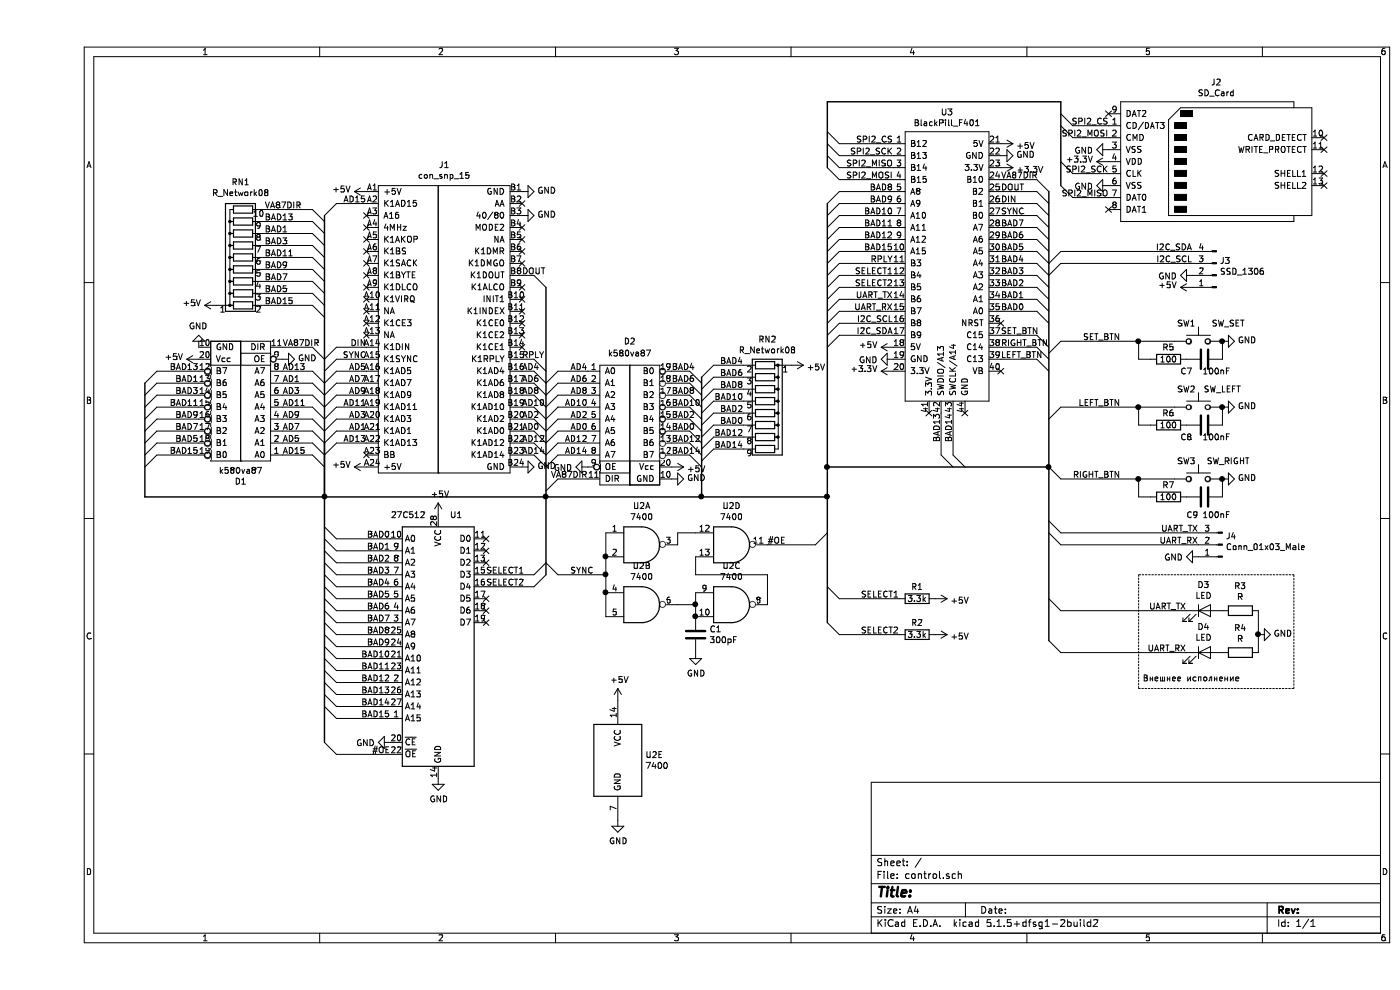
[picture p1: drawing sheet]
EESchema Schematic File Version 4
EELAYER 30 0
EELAYER END
$Descr A4 11693 8268
encoding utf-8
Sheet 1 1
Title ""
Date ""
Rev ""
Comp ""
Comment1 ""
Comment2 ""
Comment3 ""
Comment4 ""
$EndDescr
$Comp
L uknclbr:con_snp_15 J1
U 1 1
P 3350 1450
F 0 "J1" H 3400 1525 50  0000 C CNN
F 1 "con_snp_15" H 3400 1434 50  0000 C CNN
F 2 "ukncbrd:snp15" H 3350 1450 50  0001 C CNN
F 3 "" H 3350 1450 50  0001 C CNN
	1    3350 1450
	1    0    0    -1  
$EndComp
$Comp
L uknclbr:k580va87 D1
U 1 1
P 1700 3950
F 0 "D1" H 1700 4025 50  0000 C CNN
F 1 "k580va87" H 1700 3934 50  0000 C CNN
F 2 "Package_DIP:DIP-20_W7.62mm" H 1700 3950 50  0001 C CNN
F 3 "" H 1700 3950 50  0001 C CNN
	1    1700 3950
	-1   0    0    1   
$EndComp
$Comp
L uknclbr:k580va87 D2
U 1 1
P 4950 2950
F 0 "D2" H 4950 3050 50  0000 C CNN
F 1 "k580va87" H 4950 2950 50  0000 C CNN
F 2 "Package_DIP:DIP-20_W7.62mm" H 4950 2950 50  0001 C CNN
F 3 "" H 4950 2950 50  0001 C CNN
	1    4950 2950
	1    0    0    -1  
$EndComp
Text Label 2750 1700 2    50   ~ 0
AD15
Text Label 2750 3100 2    50   ~ 0
AD5
Text Label 2750 3200 2    50   ~ 0
AD7
Text Label 2750 3300 2    50   ~ 0
AD9
Text Label 2750 3400 2    50   ~ 0
AD11
Text Label 2750 3500 2    50   ~ 0
AD3
Text Label 2750 3600 2    50   ~ 0
AD1
Text Label 2750 3700 2    50   ~ 0
AD13
Text Label 4050 3100 0    50   ~ 0
AD4
Text Label 4050 3200 0    50   ~ 0
AD6
Text Label 4050 3300 0    50   ~ 0
AD8
Text Label 4050 3400 0    50   ~ 0
AD10
Text Label 4050 3500 0    50   ~ 0
AD2
Text Label 4050 3600 0    50   ~ 0
AD0
Text Label 4050 3700 0    50   ~ 0
AD12
Text Label 4050 3800 0    50   ~ 0
AD14
Text Label 5300 3800 0    50   ~ 0
BAD14
Text Label 5300 3700 0    50   ~ 0
BAD12
Text Label 5300 3600 0    50   ~ 0
BAD0
Text Label 5300 3500 0    50   ~ 0
BAD2
Text Label 5300 3400 0    50   ~ 0
BAD10
Text Label 5300 3300 0    50   ~ 0
BAD8
Text Label 5300 3200 0    50   ~ 0
BAD6
Text Label 5300 3100 0    50   ~ 0
BAD4
Text Label 4600 3800 2    50   ~ 0
AD14
Text Label 4600 3700 2    50   ~ 0
AD12
Text Label 4600 3600 2    50   ~ 0
AD0
Text Label 4600 3500 2    50   ~ 0
AD2
Text Label 4600 3400 2    50   ~ 0
AD10
Text Label 4600 3300 2    50   ~ 0
AD8
Text Label 4600 3200 2    50   ~ 0
AD6
Text Label 4600 3100 2    50   ~ 0
AD4
$Comp
L Memory_EPROM:27C512 U1
U 1 1
P 3350 5400
F 0 "U1" H 3500 6500 50  0000 C CNN
F 1 "27C512" H 3100 6500 50  0000 C CNN
F 2 "Package_DIP:DIP-28_W15.24mm" H 3350 5400 50  0001 C CNN
F 3 "http://ww1.microchip.com/downloads/en/DeviceDoc/doc0015.pdf" H 3350 5400 50  0001 C CNN
	1    3350 5400
	1    0    0    -1  
$EndComp
Text Label 2950 4500 2    50   ~ 0
BAD0
Text Label 2950 4600 2    50   ~ 0
BAD1
Text Label 2950 4700 2    50   ~ 0
BAD2
Text Label 2950 4800 2    50   ~ 0
BAD3
Text Label 2950 4900 2    50   ~ 0
BAD4
Text Label 2950 5000 2    50   ~ 0
BAD5
Text Label 2950 5100 2    50   ~ 0
BAD6
Text Label 2950 5200 2    50   ~ 0
BAD7
Text Label 2950 5300 2    50   ~ 0
BAD8
Text Label 2950 5400 2    50   ~ 0
BAD9
Text Label 2950 5500 2    50   ~ 0
BAD10
Text Label 2950 5600 2    50   ~ 0
BAD11
Text Label 2950 5700 2    50   ~ 0
BAD12
Text Label 2950 5800 2    50   ~ 0
BAD13
Text Label 2950 5900 2    50   ~ 0
BAD14
Text Label 2950 6000 2    50   ~ 0
BAD15
$Comp
L power:GND #PWR011
U 1 1
P 4050 1800
F 0 "#PWR011" H 4050 1550 50  0001 C CNN
F 1 "GND" V 4055 1672 50  0000 R CNN
F 2 "" H 4050 1800 50  0001 C CNN
F 3 "" H 4050 1800 50  0001 C CNN
	1    4050 1800
	0    -1   -1   0   
$EndComp
$Comp
L power:GND #PWR010
U 1 1
P 4050 1600
F 0 "#PWR010" H 4050 1350 50  0001 C CNN
F 1 "GND" V 4055 1472 50  0000 R CNN
F 2 "" H 4050 1600 50  0001 C CNN
F 3 "" H 4050 1600 50  0001 C CNN
	1    4050 1600
	0    -1   -1   0   
$EndComp
$Comp
L power:GND #PWR012
U 1 1
P 4050 3900
F 0 "#PWR012" H 4050 3650 50  0001 C CNN
F 1 "GND" V 4055 3772 50  0000 R CNN
F 2 "" H 4050 3900 50  0001 C CNN
F 3 "" H 4050 3900 50  0001 C CNN
	1    4050 3900
	0    -1   -1   0   
$EndComp
Text Label 4050 3000 0    50   ~ 0
RPLY
Text Label 4050 2300 0    50   ~ 0
DOUT
Text Label 2750 2900 2    50   ~ 0
DIN
Text Label 2750 3000 2    50   ~ 0
SYNC
$Comp
L Connector:SD_Card J2
U 1 1
P 9850 1350
F 0 "J2" H 9850 2015 50  0000 C CNN
F 1 "SD_Card" H 9850 1924 50  0000 C CNN
F 2 "Connector_Card:SD_TE_2041021" H 9850 1350 50  0001 C CNN
F 3 "http://portal.fciconnect.com/Comergent//fci/drawing/10067847.pdf" H 9850 1350 50  0001 C CNN
	1    9850 1350
	1    0    0    -1  
$EndComp
Text Label 8950 1650 2    50   ~ 0
SPI2_MISO
$Comp
L power:GND #PWR036
U 1 1
P 8950 1550
F 0 "#PWR036" H 8950 1300 50  0001 C CNN
F 1 "GND" V 8955 1422 50  0000 R CNN
F 2 "" H 8950 1550 50  0001 C CNN
F 3 "" H 8950 1550 50  0001 C CNN
	1    8950 1550
	0    1    1    0   
$EndComp
Text Label 8950 1450 2    50   ~ 0
SPI2_SCK
$Comp
L power:+3.3V #PWR035
U 1 1
P 8950 1350
F 0 "#PWR035" H 8950 1200 50  0001 C CNN
F 1 "+3.3V" V 8965 1478 50  0000 L CNN
F 2 "" H 8950 1350 50  0001 C CNN
F 3 "" H 8950 1350 50  0001 C CNN
	1    8950 1350
	0    -1   -1   0   
$EndComp
$Comp
L power:GND #PWR034
U 1 1
P 8950 1250
F 0 "#PWR034" H 8950 1000 50  0001 C CNN
F 1 "GND" V 8955 1122 50  0000 R CNN
F 2 "" H 8950 1250 50  0001 C CNN
F 3 "" H 8950 1250 50  0001 C CNN
	1    8950 1250
	0    1    1    0   
$EndComp
Text Label 8950 1150 2    50   ~ 0
SPI2_MOSI
Text Label 8950 1050 2    50   ~ 0
SPI2_CS
$Comp
L Connector:Conn_01x04_Male J3
U 1 1
P 9850 2300
F 0 "J3" H 9822 2182 50  0000 R CNN
F 1 "SSD_1306" H 9822 2273 50  0000 R CNN
F 2 "Connector_PinSocket_2.54mm:PinSocket_1x04_P2.54mm_Vertical" H 9850 2300 50  0001 C CNN
F 3 "~" H 9850 2300 50  0001 C CNN
	1    9850 2300
	-1   0    0    1   
$EndComp
$Comp
L power:+5V #PWR040
U 1 1
P 9650 2400
F 0 "#PWR040" H 9650 2250 50  0001 C CNN
F 1 "+5V" V 9665 2528 50  0000 L CNN
F 2 "" H 9650 2400 50  0001 C CNN
F 3 "" H 9650 2400 50  0001 C CNN
	1    9650 2400
	0    -1   -1   0   
$EndComp
$Comp
L power:GND #PWR039
U 1 1
P 9650 2300
F 0 "#PWR039" H 9650 2050 50  0001 C CNN
F 1 "GND" V 9655 2172 50  0000 R CNN
F 2 "" H 9650 2300 50  0001 C CNN
F 3 "" H 9650 2300 50  0001 C CNN
	1    9650 2300
	0    1    1    0   
$EndComp
Text Label 9650 2200 2    50   ~ 0
I2C_SCL
Text Label 9650 2100 2    50   ~ 0
I2C_SDA
$Comp
L Switch:SW_Push SW1
U 1 1
P 9700 2850
F 0 "SW1" H 9600 3000 50  0000 C CNN
F 1 "SW_SET" H 9950 3000 50  0000 C CNN
F 2 "Button_Switch_THT:SW_PUSH_6mm_H7.3mm" H 9700 3050 50  0001 C CNN
F 3 "~" H 9700 3050 50  0001 C CNN
	1    9700 2850
	1    0    0    -1  
$EndComp
$Comp
L Device:R R5
U 1 1
P 9450 3000
F 0 "R5" V 9350 3000 50  0000 C CNN
F 1 "100" V 9450 3000 50  0000 C CNN
F 2 "Resistor_SMD:R_0805_2012Metric" V 9380 3000 50  0001 C CNN
F 3 "~" H 9450 3000 50  0001 C CNN
	1    9450 3000
	0    1    1    0   
$EndComp
$Comp
L Device:C C7
U 1 1
P 9750 3000
F 0 "C7" V 9850 2850 50  0000 C CNN
F 1 "100nF" V 9850 3100 50  0000 C CNN
F 2 "Capacitor_SMD:C_0805_2012Metric" H 9788 2850 50  0001 C CNN
F 3 "~" H 9750 3000 50  0001 C CNN
	1    9750 3000
	0    1    1    0   
$EndComp
Wire Wire Line
	9200 2850 9200 3000
Wire Wire Line
	9200 3000 9300 3000
Wire Wire Line
	9900 3000 9900 2850
$Comp
L power:GND #PWR041
U 1 1
P 9900 2850
F 0 "#PWR041" H 9900 2600 50  0001 C CNN
F 1 "GND" V 9905 2722 50  0000 R CNN
F 2 "" H 9900 2850 50  0001 C CNN
F 3 "" H 9900 2850 50  0001 C CNN
	1    9900 2850
	0    -1   -1   0   
$EndComp
Connection ~ 9900 2850
$Comp
L Switch:SW_Push SW2
U 1 1
P 9700 3400
F 0 "SW2" H 9600 3550 50  0000 C CNN
F 1 "SW_LEFT" H 9900 3550 50  0000 C CNN
F 2 "Button_Switch_THT:SW_PUSH_6mm_H7.3mm" H 9700 3600 50  0001 C CNN
F 3 "~" H 9700 3600 50  0001 C CNN
	1    9700 3400
	1    0    0    -1  
$EndComp
$Comp
L Device:R R6
U 1 1
P 9450 3550
F 0 "R6" V 9350 3550 50  0000 C CNN
F 1 "100" V 9450 3550 50  0000 C CNN
F 2 "Resistor_SMD:R_0805_2012Metric" V 9380 3550 50  0001 C CNN
F 3 "~" H 9450 3550 50  0001 C CNN
	1    9450 3550
	0    1    1    0   
$EndComp
$Comp
L Device:C C8
U 1 1
P 9750 3550
F 0 "C8" V 9850 3400 50  0000 C CNN
F 1 "100nF" V 9850 3650 50  0000 C CNN
F 2 "Capacitor_SMD:C_0805_2012Metric" H 9788 3400 50  0001 C CNN
F 3 "~" H 9750 3550 50  0001 C CNN
	1    9750 3550
	0    1    1    0   
$EndComp
Wire Wire Line
	9200 3400 9200 3550
Wire Wire Line
	9200 3550 9300 3550
Wire Wire Line
	9900 3550 9900 3400
$Comp
L power:GND #PWR042
U 1 1
P 9900 3400
F 0 "#PWR042" H 9900 3150 50  0001 C CNN
F 1 "GND" V 9905 3272 50  0000 R CNN
F 2 "" H 9900 3400 50  0001 C CNN
F 3 "" H 9900 3400 50  0001 C CNN
	1    9900 3400
	0    -1   -1   0   
$EndComp
Connection ~ 9900 3400
$Comp
L Switch:SW_Push SW3
U 1 1
P 9700 4000
F 0 "SW3" H 9600 4150 50  0000 C CNN
F 1 "SW_RIGHT" H 9950 4150 50  0000 C CNN
F 2 "Button_Switch_THT:SW_PUSH_6mm_H7.3mm" H 9700 4200 50  0001 C CNN
F 3 "~" H 9700 4200 50  0001 C CNN
	1    9700 4000
	1    0    0    -1  
$EndComp
$Comp
L Device:R R7
U 1 1
P 9450 4150
F 0 "R7" V 9350 4150 50  0000 C CNN
F 1 "100" V 9450 4150 50  0000 C CNN
F 2 "Resistor_SMD:R_0805_2012Metric" V 9380 4150 50  0001 C CNN
F 3 "~" H 9450 4150 50  0001 C CNN
	1    9450 4150
	0    1    1    0   
$EndComp
$Comp
L Device:C C9
U 1 1
P 9750 4150
F 0 "C9" V 9900 4050 50  0000 C CNN
F 1 "100nF" V 9900 4250 50  0000 C CNN
F 2 "Capacitor_SMD:C_0805_2012Metric" H 9788 4000 50  0001 C CNN
F 3 "~" H 9750 4150 50  0001 C CNN
	1    9750 4150
	0    1    1    0   
$EndComp
Wire Wire Line
	9200 4000 9200 4150
Wire Wire Line
	9900 4150 9900 4000
$Comp
L power:GND #PWR043
U 1 1
P 9900 4000
F 0 "#PWR043" H 9900 3750 50  0001 C CNN
F 1 "GND" V 9905 3872 50  0000 R CNN
F 2 "" H 9900 4000 50  0001 C CNN
F 3 "" H 9900 4000 50  0001 C CNN
	1    9900 4000
	0    -1   -1   0   
$EndComp
Connection ~ 9900 4000
Text Label 9050 2850 2    50   ~ 0
SET_BTN
Text Label 9050 3400 2    50   ~ 0
LEFT_BTN
Text Label 9050 4000 2    50   ~ 0
RIGHT_BTN
Connection ~ 9200 2850
Connection ~ 9200 3400
$Comp
L 74xx:7400 U2
U 1 1
P 5050 4550
F 0 "U2" H 5050 4875 50  0000 C CNN
F 1 "7400" H 5050 4784 50  0000 C CNN
F 2 "" H 5050 4550 50  0001 C CNN
F 3 "http://www.ti.com/lit/gpn/sn7400" H 5050 4550 50  0001 C CNN
	1    5050 4550
	1    0    0    -1  
$EndComp
$Comp
L 74xx:7400 U2
U 2 1
P 5050 5050
F 0 "U2" H 5050 5375 50  0000 C CNN
F 1 "7400" H 5050 5284 50  0000 C CNN
F 2 "Package_DIP:DIP-14_W7.62mm" H 5050 5050 50  0001 C CNN
F 3 "http://www.ti.com/lit/gpn/sn7400" H 5050 5050 50  0001 C CNN
	2    5050 5050
	1    0    0    -1  
$EndComp
$Comp
L 74xx:7400 U2
U 3 1
P 5800 5050
F 0 "U2" H 5800 5375 50  0000 C CNN
F 1 "7400" H 5800 5284 50  0000 C CNN
F 2 "" H 5800 5050 50  0001 C CNN
F 3 "http://www.ti.com/lit/gpn/sn7400" H 5800 5050 50  0001 C CNN
	3    5800 5050
	1    0    0    -1  
$EndComp
$Comp
L 74xx:7400 U2
U 4 1
P 5800 4550
F 0 "U2" H 5800 4875 50  0000 C CNN
F 1 "7400" H 5800 4784 50  0000 C CNN
F 2 "" H 5800 4550 50  0001 C CNN
F 3 "http://www.ti.com/lit/gpn/sn7400" H 5800 4550 50  0001 C CNN
	4    5800 4550
	1    0    0    -1  
$EndComp
Wire Wire Line
	4750 4450 4750 4650
Wire Wire Line
	4750 4950 4750 5150
Wire Wire Line
	5500 4950 5500 5050
Wire Wire Line
	5350 5050 5500 5050
Connection ~ 5500 5050
Wire Wire Line
	5500 5050 5500 5150
Wire Wire Line
	5350 4550 5350 4450
Wire Wire Line
	5350 4450 5500 4450
Wire Wire Line
	6100 5050 6100 4800
Wire Wire Line
	6100 4800 5500 4800
Wire Wire Line
	5500 4800 5500 4650
$Comp
L Device:C C1
U 1 1
P 5500 5300
F 0 "C1" H 5615 5346 50  0000 L CNN
F 1 "300pF" H 5615 5255 50  0000 L CNN
F 2 "Capacitor_THT:C_Disc_D7.5mm_W2.5mm_P5.00mm" H 5538 5150 50  0001 C CNN
F 3 "~" H 5500 5300 50  0001 C CNN
	1    5500 5300
	1    0    0    -1  
$EndComp
Connection ~ 5500 5150
$Comp
L power:GND #PWR018
U 1 1
P 5500 5450
F 0 "#PWR018" H 5500 5200 50  0001 C CNN
F 1 "GND" H 5505 5277 50  0000 C CNN
F 2 "" H 5500 5450 50  0001 C CNN
F 3 "" H 5500 5450 50  0001 C CNN
	1    5500 5450
	1    0    0    -1  
$EndComp
$Comp
L 74xx:7400 U2
U 5 1
P 4850 6350
F 0 "U2" H 5080 6396 50  0000 L CNN
F 1 "7400" H 5080 6305 50  0000 L CNN
F 2 "" H 4850 6350 50  0001 C CNN
F 3 "http://www.ti.com/lit/gpn/sn7400" H 4850 6350 50  0001 C CNN
	5    4850 6350
	1    0    0    -1  
$EndComp
Wire Wire Line
	4750 4650 4750 4800
Connection ~ 4750 4650
Connection ~ 4750 4950
Text Label 4650 4800 2    50   ~ 0
SYNC
Connection ~ 4750 4800
Wire Wire Line
	4750 4800 4750 4950
Text Label 6100 4550 0    50   ~ 0
#OE
Text Label 2950 6300 2    50   ~ 0
#OE
$Comp
L power:GND #PWR07
U 1 1
P 2950 6200
F 0 "#PWR07" H 2950 5950 50  0001 C CNN
F 1 "GND" V 2955 6072 50  0000 R CNN
F 2 "" H 2950 6200 50  0001 C CNN
F 3 "" H 2950 6200 50  0001 C CNN
	1    2950 6200
	0    1    1    0   
$EndComp
$Comp
L power:GND #PWR09
U 1 1
P 3350 6500
F 0 "#PWR09" H 3350 6250 50  0001 C CNN
F 1 "GND" H 3355 6327 50  0000 C CNN
F 2 "" H 3350 6500 50  0001 C CNN
F 3 "" H 3350 6500 50  0001 C CNN
	1    3350 6500
	1    0    0    -1  
$EndComp
$Comp
L power:+5V #PWR08
U 1 1
P 3350 4300
F 0 "#PWR08" H 3350 4150 50  0001 C CNN
F 1 "+5V" H 3365 4473 50  0000 C CNN
F 2 "" H 3350 4300 50  0001 C CNN
F 3 "" H 3350 4300 50  0001 C CNN
	1    3350 4300
	1    0    0    -1  
$EndComp
$Comp
L power:+5V #PWR015
U 1 1
P 4850 5850
F 0 "#PWR015" H 4850 5700 50  0001 C CNN
F 1 "+5V" H 4865 6023 50  0000 C CNN
F 2 "" H 4850 5850 50  0001 C CNN
F 3 "" H 4850 5850 50  0001 C CNN
	1    4850 5850
	1    0    0    -1  
$EndComp
$Comp
L power:GND #PWR016
U 1 1
P 4850 6850
F 0 "#PWR016" H 4850 6600 50  0001 C CNN
F 1 "GND" H 4855 6677 50  0000 C CNN
F 2 "" H 4850 6850 50  0001 C CNN
F 3 "" H 4850 6850 50  0001 C CNN
	1    4850 6850
	1    0    0    -1  
$EndComp
$Comp
L power:GND #PWR04
U 1 1
P 1350 2900
F 0 "#PWR04" H 1350 2650 50  0001 C CNN
F 1 "GND" H 1355 2727 50  0000 C CNN
F 2 "" H 1350 2900 50  0001 C CNN
F 3 "" H 1350 2900 50  0001 C CNN
	1    1350 2900
	-1   0    0    1   
$EndComp
$Comp
L power:+5V #PWR03
U 1 1
P 1350 3000
F 0 "#PWR03" H 1350 2850 50  0001 C CNN
F 1 "+5V" V 1365 3128 50  0000 L CNN
F 2 "" H 1350 3000 50  0001 C CNN
F 3 "" H 1350 3000 50  0001 C CNN
	1    1350 3000
	0    -1   -1   0   
$EndComp
$Comp
L power:GND #PWR01
U 1 1
P 2050 3000
F 0 "#PWR01" H 2050 2750 50  0001 C CNN
F 1 "GND" V 2055 2872 50  0000 R CNN
F 2 "" H 2050 3000 50  0001 C CNN
F 3 "" H 2050 3000 50  0001 C CNN
	1    2050 3000
	0    -1   -1   0   
$EndComp
$Comp
L power:GND #PWR017
U 1 1
P 4600 3900
F 0 "#PWR017" H 4600 3650 50  0001 C CNN
F 1 "GND" V 4605 3772 50  0000 R CNN
F 2 "" H 4600 3900 50  0001 C CNN
F 3 "" H 4600 3900 50  0001 C CNN
	1    4600 3900
	0    1    1    0   
$EndComp
$Comp
L power:GND #PWR013
U 1 1
P 5300 4000
F 0 "#PWR013" H 5300 3750 50  0001 C CNN
F 1 "GND" V 5305 3872 50  0000 R CNN
F 2 "" H 5300 4000 50  0001 C CNN
F 3 "" H 5300 4000 50  0001 C CNN
	1    5300 4000
	0    -1   -1   0   
$EndComp
$Comp
L power:+5V #PWR014
U 1 1
P 5300 3900
F 0 "#PWR014" H 5300 3750 50  0001 C CNN
F 1 "+5V" V 5315 4028 50  0000 L CNN
F 2 "" H 5300 3900 50  0001 C CNN
F 3 "" H 5300 3900 50  0001 C CNN
	1    5300 3900
	0    1    1    0   
$EndComp
NoConn ~ 10750 1550
NoConn ~ 10750 1450
NoConn ~ 10750 1250
NoConn ~ 10750 1150
Text Label 2050 2900 0    50   ~ 0
VA87DIR
Text Label 4600 4000 2    50   ~ 0
VA87DIR
$Comp
L Device:R_Network08 RN2
U 1 1
P 6100 3450
F 0 "RN2" V 5483 3450 50  0000 C CNN
F 1 "R_Network08" V 5574 3450 50  0000 C CNN
F 2 "Resistor_THT:R_Array_SIP9" V 6575 3450 50  0001 C CNN
F 3 "http://www.vishay.com/docs/31509/csc.pdf" H 6100 3450 50  0001 C CNN
	1    6100 3450
	0    1    1    0   
$EndComp
$Comp
L Device:R_Network09 RN1
U 1 1
P 1700 2150
F 0 "RN1" V 2325 2150 50  0000 C CNN
F 1 "R_Network08" V 2234 2150 50  0000 C CNN
F 2 "Resistor_THT:R_Array_SIP10" V 2175 2150 50  0001 C CNN
F 3 "http://www.vishay.com/docs/31509/csc.pdf" H 1700 2150 50  0001 C CNN
	1    1700 2150
	0    -1   -1   0   
$EndComp
Text Label 1900 1850 0    50   ~ 0
BAD13
Text Label 1900 1950 0    50   ~ 0
BAD1
Text Label 1900 2050 0    50   ~ 0
BAD3
Text Label 1900 2150 0    50   ~ 0
BAD11
Text Label 1900 2250 0    50   ~ 0
BAD9
Text Label 1900 2350 0    50   ~ 0
BAD7
Text Label 1900 2450 0    50   ~ 0
BAD5
Text Label 1900 2550 0    50   ~ 0
BAD15
Text Label 5900 3050 2    50   ~ 0
BAD4
Text Label 5900 3150 2    50   ~ 0
BAD6
Text Label 5900 3250 2    50   ~ 0
BAD8
Text Label 5900 3350 2    50   ~ 0
BAD10
Text Label 5900 3450 2    50   ~ 0
BAD2
Text Label 5900 3550 2    50   ~ 0
BAD0
Text Label 5900 3650 2    50   ~ 0
BAD12
Text Label 5900 3750 2    50   ~ 0
BAD14
$Comp
L power:+5V #PWR020
U 1 1
P 6300 3050
F 0 "#PWR020" H 6300 2900 50  0001 C CNN
F 1 "+5V" V 6315 3178 50  0000 L CNN
F 2 "" H 6300 3050 50  0001 C CNN
F 3 "" H 6300 3050 50  0001 C CNN
	1    6300 3050
	0    1    1    0   
$EndComp
$Comp
L power:+5V #PWR02
U 1 1
P 1500 2550
F 0 "#PWR02" H 1500 2400 50  0001 C CNN
F 1 "+5V" V 1515 2678 50  0000 L CNN
F 2 "" H 1500 2550 50  0001 C CNN
F 3 "" H 1500 2550 50  0001 C CNN
	1    1500 2550
	0    -1   -1   0   
$EndComp
$Comp
L Device:R R1
U 1 1
P 7350 5000
F 0 "R1" V 7250 5000 50  0000 C CNN
F 1 "3.3k" V 7350 5000 50  0000 C CNN
F 2 "Resistor_SMD:R_0805_2012Metric" V 7280 5000 50  0001 C CNN
F 3 "~" H 7350 5000 50  0001 C CNN
	1    7350 5000
	0    1    1    0   
$EndComp
$Comp
L Device:R R2
U 1 1
P 7350 5300
F 0 "R2" V 7250 5300 50  0000 C CNN
F 1 "3.3k" V 7350 5300 50  0000 C CNN
F 2 "Resistor_SMD:R_0805_2012Metric" V 7280 5300 50  0001 C CNN
F 3 "~" H 7350 5300 50  0001 C CNN
	1    7350 5300
	0    1    1    0   
$EndComp
$Comp
L power:+5V #PWR025
U 1 1
P 7500 5000
F 0 "#PWR025" H 7500 4850 50  0001 C CNN
F 1 "+5V" V 7515 5128 50  0000 L CNN
F 2 "" H 7500 5000 50  0001 C CNN
F 3 "" H 7500 5000 50  0001 C CNN
	1    7500 5000
	0    1    1    0   
$EndComp
$Comp
L power:+5V #PWR026
U 1 1
P 7500 5300
F 0 "#PWR026" H 7500 5150 50  0001 C CNN
F 1 "+5V" V 7515 5428 50  0000 L CNN
F 2 "" H 7500 5300 50  0001 C CNN
F 3 "" H 7500 5300 50  0001 C CNN
	1    7500 5300
	0    1    1    0   
$EndComp
Text Label 3750 4800 0    50   ~ 0
SELECT1
Text Label 3750 4900 0    50   ~ 0
SELECT2
Text Label 7200 5000 2    50   ~ 0
SELECT1
Text Label 7200 5300 2    50   ~ 0
SELECT2
$Comp
L power:+5V #PWR05
U 1 1
P 2750 1600
F 0 "#PWR05" H 2750 1450 50  0001 C CNN
F 1 "+5V" V 2765 1728 50  0000 L CNN
F 2 "" H 2750 1600 50  0001 C CNN
F 3 "" H 2750 1600 50  0001 C CNN
	1    2750 1600
	0    -1   -1   0   
$EndComp
$Comp
L power:+5V #PWR06
U 1 1
P 2750 3900
F 0 "#PWR06" H 2750 3750 50  0001 C CNN
F 1 "+5V" V 2765 4028 50  0000 L CNN
F 2 "" H 2750 3900 50  0001 C CNN
F 3 "" H 2750 3900 50  0001 C CNN
	1    2750 3900
	0    -1   -1   0   
$EndComp
NoConn ~ 2750 1800
NoConn ~ 2750 1900
NoConn ~ 2750 2000
NoConn ~ 2750 2100
NoConn ~ 2750 2200
NoConn ~ 2750 2300
NoConn ~ 2750 2400
NoConn ~ 2750 2500
NoConn ~ 2750 2600
NoConn ~ 2750 2700
NoConn ~ 2750 2800
NoConn ~ 4050 1700
NoConn ~ 4050 1900
NoConn ~ 4050 2000
NoConn ~ 4050 2100
NoConn ~ 4050 2200
NoConn ~ 4050 2400
NoConn ~ 4050 2500
NoConn ~ 4050 2600
NoConn ~ 4050 2700
NoConn ~ 4050 2800
NoConn ~ 4050 2900
NoConn ~ 3750 4500
NoConn ~ 3750 4600
NoConn ~ 3750 4700
NoConn ~ 3750 5000
NoConn ~ 3750 5100
NoConn ~ 3750 5200
NoConn ~ 8950 1750
NoConn ~ 8950 950 
$Comp
L Connector:Conn_01x03_Male J4
U 1 1
P 9900 4550
F 0 "J4" H 9872 4482 50  0000 R CNN
F 1 "Conn_01x03_Male" H 9872 4573 50  0000 R CNN
F 2 "Connector_PinHeader_2.54mm:PinHeader_1x03_P2.54mm_Vertical" H 9900 4550 50  0001 C CNN
F 3 "~" H 9900 4550 50  0001 C CNN
	1    9900 4550
	-1   0    0    1   
$EndComp
Text Label 9700 4450 2    50   ~ 0
UART_TX
Text Label 9700 4550 2    50   ~ 0
UART_RX
$Comp
L power:GND #PWR046
U 1 1
P 9700 4650
F 0 "#PWR046" H 9700 4400 50  0001 C CNN
F 1 "GND" V 9705 4522 50  0000 R CNN
F 2 "" H 9700 4650 50  0001 C CNN
F 3 "" H 9700 4650 50  0001 C CNN
	1    9700 4650
	0    1    1    0   
$EndComp
NoConn ~ 2750 3800
Text Label 2050 3100 0    50   ~ 0
AD13
Text Label 2050 3200 0    50   ~ 0
AD1
Text Label 2050 3300 0    50   ~ 0
AD3
Text Label 2050 3400 0    50   ~ 0
AD11
Text Label 2050 3500 0    50   ~ 0
AD9
Text Label 2050 3600 0    50   ~ 0
AD7
Text Label 2050 3700 0    50   ~ 0
AD5
Text Label 2050 3800 0    50   ~ 0
AD15
Text Label 1350 3100 2    50   ~ 0
BAD13
Text Label 1350 3200 2    50   ~ 0
BAD1
Text Label 1350 3300 2    50   ~ 0
BAD3
Text Label 1350 3400 2    50   ~ 0
BAD11
Text Label 1350 3500 2    50   ~ 0
BAD9
Text Label 1350 3600 2    50   ~ 0
BAD7
Text Label 1350 3700 2    50   ~ 0
BAD5
Text Label 1350 3800 2    50   ~ 0
BAD15
Text Label 1900 1750 0    50   ~ 0
VA87DIR
Wire Wire Line
	9200 4150 9300 4150
Wire Wire Line
	9500 4000 9200 4000
Connection ~ 9200 4000
Wire Wire Line
	9200 3400 9500 3400
Wire Wire Line
	9200 2850 9500 2850
$Comp
L uknclbr:BlackPill_F401 U3
U 1 1
P 7600 1050
F 0 "U3" H 7600 1165 50  0000 C CNN
F 1 "BlackPill_F401" H 7600 1074 50  0000 C CNN
F 2 "ukncbrd:BlackPill_F401" H 7600 1050 50  0001 C CNN
F 3 "" H 7600 1050 50  0001 C CNN
	1    7600 1050
	1    0    0    -1  
$EndComp
Text Label 7150 2100 2    50   ~ 0
BAD15
Text Label 7150 2000 2    50   ~ 0
BAD12
Text Label 7150 1900 2    50   ~ 0
BAD11
Text Label 7150 1800 2    50   ~ 0
BAD10
Text Label 7150 1700 2    50   ~ 0
BAD9
Text Label 7150 1600 2    50   ~ 0
BAD8
Text Label 7550 3450 3    50   ~ 0
BAD13
Text Label 7650 3450 3    50   ~ 0
BAD14
Text Label 8050 2600 0    50   ~ 0
BAD0
Text Label 8050 2500 0    50   ~ 0
BAD1
Text Label 8050 2400 0    50   ~ 0
BAD2
Text Label 8050 2300 0    50   ~ 0
BAD3
Text Label 8050 2200 0    50   ~ 0
BAD4
Text Label 8050 2100 0    50   ~ 0
BAD5
Text Label 8050 2000 0    50   ~ 0
BAD6
Text Label 8050 1900 0    50   ~ 0
BAD7
Text Label 8050 1800 0    50   ~ 0
SYNC
Text Label 8050 1700 0    50   ~ 0
DIN
Text Label 8050 1600 0    50   ~ 0
DOUT
Text Label 7150 2200 2    50   ~ 0
RPLY
Text Label 7150 2300 2    50   ~ 0
SELECT1
Text Label 7150 2400 2    50   ~ 0
SELECT2
Text Label 7150 2500 2    50   ~ 0
UART_TX
Text Label 7150 2600 2    50   ~ 0
UART_RX
Text Label 7150 2700 2    50   ~ 0
I2C_SCL
Text Label 7150 2800 2    50   ~ 0
I2C_SDA
Text Label 8050 1500 0    50   ~ 0
VA87DIR
Text Label 7150 1200 2    50   ~ 0
SPI2_CS
Text Label 7150 1300 2    50   ~ 0
SPI2_SCK
Text Label 7150 1400 2    50   ~ 0
SPI2_MISO
Text Label 7150 1500 2    50   ~ 0
SPI2_MOSI
Text Label 8050 2800 0    50   ~ 0
SET_BTN
Text Label 8050 2900 0    50   ~ 0
RIGHT_BTN
Text Label 8050 3000 0    50   ~ 0
LEFT_BTN
$Comp
L power:+5V #PWR023
U 1 1
P 8050 1200
F 0 "#PWR023" H 8050 1050 50  0001 C CNN
F 1 "+5V" V 8065 1328 50  0000 L CNN
F 2 "" H 8050 1200 50  0001 C CNN
F 3 "" H 8050 1200 50  0001 C CNN
	1    8050 1200
	0    1    1    0   
$EndComp
$Comp
L power:GND #PWR024
U 1 1
P 8050 1300
F 0 "#PWR024" H 8050 1050 50  0001 C CNN
F 1 "GND" V 8055 1172 50  0000 R CNN
F 2 "" H 8050 1300 50  0001 C CNN
F 3 "" H 8050 1300 50  0001 C CNN
	1    8050 1300
	0    -1   -1   0   
$EndComp
$Comp
L power:+5V #PWR019
U 1 1
P 7150 2900
F 0 "#PWR019" H 7150 2750 50  0001 C CNN
F 1 "+5V" V 7165 3028 50  0000 L CNN
F 2 "" H 7150 2900 50  0001 C CNN
F 3 "" H 7150 2900 50  0001 C CNN
	1    7150 2900
	0    -1   -1   0   
$EndComp
$Comp
L power:GND #PWR021
U 1 1
P 7150 3000
F 0 "#PWR021" H 7150 2750 50  0001 C CNN
F 1 "GND" V 7155 2872 50  0000 R CNN
F 2 "" H 7150 3000 50  0001 C CNN
F 3 "" H 7150 3000 50  0001 C CNN
	1    7150 3000
	0    1    1    0   
$EndComp
$Comp
L power:+3.3V #PWR027
U 1 1
P 8050 1400
F 0 "#PWR027" H 8050 1250 50  0001 C CNN
F 1 "+3.3V" V 8065 1528 50  0000 L CNN
F 2 "" H 8050 1400 50  0001 C CNN
F 3 "" H 8050 1400 50  0001 C CNN
	1    8050 1400
	0    1    1    0   
$EndComp
$Comp
L power:+3.3V #PWR022
U 1 1
P 7150 3100
F 0 "#PWR022" H 7150 2950 50  0001 C CNN
F 1 "+3.3V" V 7165 3228 50  0000 L CNN
F 2 "" H 7150 3100 50  0001 C CNN
F 3 "" H 7150 3100 50  0001 C CNN
	1    7150 3100
	0    -1   -1   0   
$EndComp
NoConn ~ 8050 3100
NoConn ~ 7450 3450
NoConn ~ 7750 3450
NoConn ~ 8050 2700
$Comp
L Device:LED D3
U 1 1
P 9750 5100
F 0 "D3" H 9743 5316 50  0000 C CNN
F 1 "LED" H 9743 5225 50  0000 C CNN
F 2 "" H 9750 5100 50  0001 C CNN
F 3 "~" H 9750 5100 50  0001 C CNN
	1    9750 5100
	1    0    0    -1  
$EndComp
$Comp
L Device:LED D4
U 1 1
P 9750 5450
F 0 "D4" H 9743 5666 50  0000 C CNN
F 1 "LED" H 9743 5575 50  0000 C CNN
F 2 "" H 9750 5450 50  0001 C CNN
F 3 "~" H 9750 5450 50  0001 C CNN
	1    9750 5450
	1    0    0    -1  
$EndComp
$Comp
L power:GND #PWR0101
U 1 1
P 10200 5300
F 0 "#PWR0101" H 10200 5050 50  0001 C CNN
F 1 "GND" V 10205 5172 50  0000 R CNN
F 2 "" H 10200 5300 50  0001 C CNN
F 3 "" H 10200 5300 50  0001 C CNN
	1    10200 5300
	0    -1   -1   0   
$EndComp
Text Label 9600 5100 2    50   ~ 0
UART_TX
Text Label 9600 5450 2    50   ~ 0
UART_RX
$Comp
L Device:R R3
U 1 1
P 10050 5100
F 0 "R3" V 9843 5100 50  0000 C CNN
F 1 "R" V 9934 5100 50  0000 C CNN
F 2 "" V 9980 5100 50  0001 C CNN
F 3 "~" H 10050 5100 50  0001 C CNN
	1    10050 5100
	0    1    1    0   
$EndComp
$Comp
L Device:R R4
U 1 1
P 10050 5450
F 0 "R4" V 9843 5450 50  0000 C CNN
F 1 "R" V 9934 5450 50  0000 C CNN
F 2 "" V 9980 5450 50  0001 C CNN
F 3 "~" H 10050 5450 50  0001 C CNN
	1    10050 5450
	0    1    1    0   
$EndComp
Wire Wire Line
	10200 5100 10200 5300
Connection ~ 10200 5300
Wire Wire Line
	10200 5300 10200 5450
Entry Wire Line
	2300 1750 2400 1850
Entry Wire Line
	2300 1850 2400 1950
Entry Wire Line
	2300 1950 2400 2050
Entry Wire Line
	2300 2050 2400 2150
Entry Wire Line
	2300 2150 2400 2250
Entry Wire Line
	2300 2250 2400 2350
Entry Wire Line
	2300 2350 2400 2450
Entry Wire Line
	2300 2450 2400 2550
Entry Wire Line
	2300 2550 2400 2650
Wire Wire Line
	1900 1750 2300 1750
Wire Wire Line
	1900 1850 2300 1850
Wire Wire Line
	1900 1950 2300 1950
Wire Wire Line
	1900 2050 2300 2050
Wire Wire Line
	1900 2150 2300 2150
Wire Wire Line
	1900 2250 2300 2250
Wire Wire Line
	1900 2350 2300 2350
Wire Wire Line
	1900 2450 2300 2450
Wire Wire Line
	1900 2550 2300 2550
Entry Wire Line
	2300 2900 2400 3000
Entry Wire Line
	2300 3100 2400 3200
Entry Wire Line
	2300 3200 2400 3300
Entry Wire Line
	2300 3300 2400 3400
Entry Wire Line
	2300 3400 2400 3500
Entry Wire Line
	2300 3500 2400 3600
Entry Wire Line
	2300 3600 2400 3700
Entry Wire Line
	2300 3700 2400 3800
Entry Wire Line
	2300 3800 2400 3900
Wire Wire Line
	2050 3800 2300 3800
Wire Wire Line
	2050 3700 2300 3700
Wire Wire Line
	2050 3600 2300 3600
Wire Wire Line
	2050 3500 2300 3500
Wire Wire Line
	2050 3400 2300 3400
Wire Wire Line
	2050 3300 2300 3300
Wire Wire Line
	2050 3200 2300 3200
Wire Wire Line
	2050 3100 2300 3100
Wire Wire Line
	2050 2900 2300 2900
Entry Wire Line
	2400 1800 2500 1700
Wire Wire Line
	2500 1700 2750 1700
Entry Wire Line
	2400 3000 2500 2900
Entry Wire Line
	2400 3100 2500 3000
Entry Wire Line
	2400 3200 2500 3100
Entry Wire Line
	2400 3300 2500 3200
Entry Wire Line
	2400 3400 2500 3300
Entry Wire Line
	2400 3500 2500 3400
Entry Wire Line
	2400 3600 2500 3500
Entry Wire Line
	2400 3700 2500 3600
Entry Wire Line
	2400 3800 2500 3700
Wire Wire Line
	2500 2900 2750 2900
Wire Wire Line
	2750 3000 2500 3000
Wire Wire Line
	2750 3100 2500 3100
Wire Wire Line
	2750 3200 2500 3200
Wire Wire Line
	2750 3300 2500 3300
Wire Wire Line
	2750 3400 2500 3400
Wire Wire Line
	2750 3500 2500 3500
Wire Wire Line
	2750 3600 2500 3600
Wire Wire Line
	2750 3700 2500 3700
Entry Wire Line
	4150 3800 4250 3900
Entry Wire Line
	4150 3700 4250 3800
Entry Wire Line
	4150 3500 4250 3600
Entry Wire Line
	4150 3400 4250 3500
Entry Wire Line
	4150 3300 4250 3400
Entry Wire Line
	4150 3200 4250 3300
Entry Wire Line
	4150 3100 4250 3200
Entry Wire Line
	4150 3000 4250 3100
Entry Wire Line
	4150 2300 4250 2400
Entry Wire Line
	4250 4100 4350 4000
Entry Wire Line
	4250 3900 4350 3800
Entry Wire Line
	4250 3200 4350 3100
Entry Wire Line
	4250 3300 4350 3200
Entry Wire Line
	4250 3400 4350 3300
Entry Wire Line
	4250 3600 4350 3500
Entry Wire Line
	4250 3500 4350 3400
Entry Wire Line
	4250 3800 4350 3700
Entry Wire Line
	4150 3600 4250 3700
Entry Wire Line
	4250 3700 4350 3600
Wire Wire Line
	4050 3800 4150 3800
Wire Wire Line
	4050 3700 4150 3700
Wire Wire Line
	4050 3600 4150 3600
Wire Wire Line
	4050 3500 4150 3500
Wire Wire Line
	4050 3400 4150 3400
Wire Wire Line
	4050 3300 4150 3300
Wire Wire Line
	4050 3200 4150 3200
Wire Wire Line
	4050 3100 4150 3100
Wire Wire Line
	4050 3000 4150 3000
Wire Wire Line
	4600 3100 4350 3100
Wire Wire Line
	4600 3200 4350 3200
Wire Wire Line
	4600 3300 4350 3300
Wire Wire Line
	4600 3400 4350 3400
Wire Wire Line
	4600 3500 4350 3500
Wire Wire Line
	4600 3600 4350 3600
Wire Wire Line
	4600 3700 4350 3700
Wire Wire Line
	4600 3800 4350 3800
Wire Wire Line
	4050 2300 4150 2300
Wire Wire Line
	4600 4000 4350 4000
Entry Wire Line
	5450 3100 5550 3200
Entry Wire Line
	5450 3200 5550 3300
Entry Wire Line
	5450 3300 5550 3400
Entry Wire Line
	5450 3400 5550 3500
Entry Wire Line
	5450 3500 5550 3600
Entry Wire Line
	5450 3600 5550 3700
Entry Wire Line
	5450 3700 5550 3800
Entry Wire Line
	5450 3800 5550 3900
Entry Wire Line
	5650 3050 5550 3150
Entry Wire Line
	5650 3150 5550 3250
Entry Wire Line
	5650 3250 5550 3350
Entry Wire Line
	5650 3350 5550 3450
Entry Wire Line
	5650 3450 5550 3550
Entry Wire Line
	5550 3650 5650 3550
Entry Wire Line
	5550 3850 5650 3750
Wire Wire Line
	5300 3100 5450 3100
Wire Wire Line
	5300 3200 5450 3200
Wire Wire Line
	5300 3300 5450 3300
Wire Wire Line
	5300 3400 5450 3400
Wire Wire Line
	5300 3500 5450 3500
Wire Wire Line
	5300 3600 5450 3600
Wire Wire Line
	5300 3700 5450 3700
Wire Wire Line
	5300 3800 5450 3800
Wire Wire Line
	5650 3050 5900 3050
Wire Wire Line
	5650 3150 5900 3150
Wire Wire Line
	5650 3250 5900 3250
Wire Wire Line
	5650 3350 5900 3350
Wire Wire Line
	5650 3450 5900 3450
Wire Wire Line
	5650 3550 5900 3550
Wire Wire Line
	5650 3750 5900 3750
Entry Wire Line
	5550 3750 5650 3650
Wire Wire Line
	5650 3650 5900 3650
Entry Wire Line
	6600 1700 6700 1600
Entry Wire Line
	6600 1800 6700 1700
Entry Wire Line
	6600 1900 6700 1800
Entry Wire Line
	6600 2000 6700 1900
Entry Wire Line
	6600 2100 6700 2000
Entry Wire Line
	6600 2200 6700 2100
Entry Wire Line
	6600 2300 6700 2200
Entry Wire Line
	6600 2400 6700 2300
Entry Wire Line
	6600 2500 6700 2400
Entry Wire Line
	6600 2600 6700 2500
Entry Wire Line
	6600 2700 6700 2600
Entry Wire Line
	6600 2800 6700 2700
Entry Wire Line
	6600 2900 6700 2800
Entry Wire Line
	7550 3800 7650 3900
Entry Wire Line
	7650 3800 7750 3900
Entry Wire Line
	8350 1600 8450 1700
Entry Wire Line
	8350 1700 8450 1800
Entry Wire Line
	8350 1800 8450 1900
Entry Wire Line
	8350 1900 8450 2000
Entry Wire Line
	8350 2000 8450 2100
Entry Wire Line
	8350 2100 8450 2200
Entry Wire Line
	8350 2200 8450 2300
Entry Wire Line
	8350 2300 8450 2400
Entry Wire Line
	8350 2400 8450 2500
Entry Wire Line
	8350 2500 8450 2600
Entry Wire Line
	8350 2600 8450 2700
Entry Wire Line
	8350 2800 8450 2900
Entry Wire Line
	8350 2900 8450 3000
Entry Wire Line
	8350 3000 8450 3100
Entry Wire Line
	8350 1500 8450 1600
Wire Wire Line
	8050 1500 8350 1500
Wire Wire Line
	8050 1600 8350 1600
Wire Wire Line
	8050 1700 8350 1700
Wire Wire Line
	8050 1800 8350 1800
Wire Wire Line
	8050 1900 8350 1900
Wire Wire Line
	8050 2000 8350 2000
Wire Wire Line
	8050 2100 8350 2100
Wire Wire Line
	8050 2200 8350 2200
Wire Wire Line
	8050 2300 8350 2300
Wire Wire Line
	8050 2400 8350 2400
Wire Wire Line
	8050 2500 8350 2500
Wire Wire Line
	8050 2600 8350 2600
Wire Wire Line
	8050 2800 8350 2800
Wire Wire Line
	8050 2900 8350 2900
Wire Wire Line
	8050 3000 8350 3000
Entry Wire Line
	6600 1100 6700 1200
Entry Wire Line
	6600 1200 6700 1300
Entry Wire Line
	6600 1300 6700 1400
Entry Wire Line
	6600 1400 6700 1500
Wire Wire Line
	6700 1200 7150 1200
Wire Wire Line
	6700 1300 7150 1300
Wire Wire Line
	6700 1400 7150 1400
Wire Wire Line
	6700 1500 7150 1500
Wire Wire Line
	7150 1600 6700 1600
Wire Wire Line
	7150 1700 6700 1700
Wire Wire Line
	7150 1800 6700 1800
Wire Wire Line
	7150 1900 6700 1900
Wire Wire Line
	7150 2000 6700 2000
Wire Wire Line
	7150 2100 6700 2100
Wire Wire Line
	7150 2200 6700 2200
Wire Wire Line
	7150 2300 6700 2300
Wire Wire Line
	7150 2400 6700 2400
Wire Wire Line
	7150 2500 6700 2500
Wire Wire Line
	7150 2600 6700 2600
Wire Wire Line
	7150 2700 6700 2700
Wire Wire Line
	7150 2800 6700 2800
Entry Wire Line
	8550 2850 8450 2950
Entry Wire Line
	8450 3500 8550 3400
Entry Wire Line
	8450 3900 8550 4000
Wire Wire Line
	8550 2850 9200 2850
Wire Wire Line
	8550 3400 9200 3400
Wire Wire Line
	8550 4000 9200 4000
Wire Wire Line
	7650 3450 7650 3800
Wire Wire Line
	7550 3450 7550 3800
Entry Wire Line
	8450 5000 8550 5100
Entry Wire Line
	8550 5450 8450 5350
Wire Wire Line
	8550 5100 9600 5100
Wire Wire Line
	9600 5450 8550 5450
Entry Wire Line
	2400 4500 2500 4600
Entry Wire Line
	2400 4400 2500 4500
Entry Wire Line
	2400 4600 2500 4700
Entry Wire Line
	2400 4700 2500 4800
Entry Wire Line
	2400 4800 2500 4900
Entry Wire Line
	2400 4900 2500 5000
Entry Wire Line
	2400 5000 2500 5100
Entry Wire Line
	2400 5100 2500 5200
Entry Wire Line
	2400 5200 2500 5300
Entry Wire Line
	2400 5300 2500 5400
Entry Wire Line
	2400 5400 2500 5500
Entry Wire Line
	2400 5500 2500 5600
Entry Wire Line
	2400 5600 2500 5700
Entry Wire Line
	2400 5700 2500 5800
Entry Wire Line
	2400 5800 2500 5900
Entry Wire Line
	2400 5900 2500 6000
Entry Wire Line
	2400 6200 2500 6300
Entry Wire Line
	4150 4800 4250 4700
Entry Wire Line
	4150 4900 4250 4800
Wire Wire Line
	3750 4800 4150 4800
Wire Wire Line
	3750 4900 4150 4900
Wire Wire Line
	2500 4500 2950 4500
Wire Wire Line
	2500 4600 2950 4600
Wire Wire Line
	2500 4700 2950 4700
Wire Wire Line
	2500 4800 2950 4800
Wire Wire Line
	2500 4900 2950 4900
Wire Wire Line
	2950 5000 2500 5000
Wire Wire Line
	2950 5100 2500 5100
Wire Wire Line
	2950 5200 2500 5200
Wire Wire Line
	2950 5300 2500 5300
Wire Wire Line
	2950 5400 2500 5400
Wire Wire Line
	2950 5500 2500 5500
Wire Wire Line
	2950 5600 2500 5600
Wire Wire Line
	2950 5700 2500 5700
Wire Wire Line
	2950 5800 2500 5800
Wire Wire Line
	2950 5900 2500 5900
Wire Wire Line
	2950 6000 2500 6000
Wire Wire Line
	2950 6300 2500 6300
Entry Wire Line
	4250 4700 4350 4800
Wire Wire Line
	4350 4800 4750 4800
Entry Wire Line
	1000 3100 900  3200
Entry Wire Line
	900  3300 1000 3200
Entry Wire Line
	900  3400 1000 3300
Entry Wire Line
	900  3500 1000 3400
Entry Wire Line
	900  3600 1000 3500
Entry Wire Line
	900  3700 1000 3600
Entry Wire Line
	900  3800 1000 3700
Entry Wire Line
	900  3900 1000 3800
Wire Wire Line
	1000 3100 1350 3100
Wire Wire Line
	1350 3200 1000 3200
Wire Wire Line
	1350 3300 1000 3300
Wire Wire Line
	1350 3400 1000 3400
Wire Wire Line
	1350 3500 1000 3500
Wire Wire Line
	1350 3600 1000 3600
Wire Wire Line
	1350 3700 1000 3700
Wire Wire Line
	1350 3800 1000 3800
Wire Bus Line
	900  4150 2400 4150
Wire Bus Line
	2400 4150 4250 4150
Wire Bus Line
	4250 4150 5550 4150
Connection ~ 2400 4150
Connection ~ 4250 4150
Connection ~ 5550 4150
Wire Bus Line
	5550 4150 6600 4150
Connection ~ 6600 3900
Wire Bus Line
	6600 3900 6600 4150
Connection ~ 8450 3900
Entry Wire Line
	6600 4900 6700 5000
Entry Wire Line
	6600 5200 6700 5300
Wire Wire Line
	7200 5000 6700 5000
Wire Wire Line
	7200 5300 6700 5300
Connection ~ 6600 4150
Entry Wire Line
	8450 4350 8550 4450
Entry Wire Line
	8450 4450 8550 4550
Wire Wire Line
	9700 4450 8550 4450
Wire Wire Line
	9700 4550 8550 4550
Entry Wire Line
	8550 950  8650 1050
Entry Wire Line
	8550 1050 8650 1150
Entry Wire Line
	8550 1350 8650 1450
Entry Wire Line
	8550 1550 8650 1650
Wire Wire Line
	8950 1050 8650 1050
Wire Wire Line
	8950 1150 8650 1150
Wire Wire Line
	8950 1450 8650 1450
Wire Wire Line
	8950 1650 8650 1650
Wire Bus Line
	6600 850  8550 850 
Entry Wire Line
	8550 2100 8450 2200
Entry Wire Line
	8550 2200 8450 2300
Wire Wire Line
	9650 2100 8550 2100
Wire Wire Line
	9650 2200 8550 2200
Entry Wire Line
	6500 4550 6600 4450
Wire Wire Line
	6100 4550 6500 4550
Wire Notes Line
	9200 4800 9200 5750
Wire Notes Line
	9200 5750 10500 5750
Wire Notes Line
	10500 5750 10500 4800
Wire Notes Line
	10500 4800 9200 4800
Wire Bus Line
	4250 4150 4250 4800
Wire Bus Line
	2400 3700 2400 4150
Wire Bus Line
	6600 3900 8450 3900
Wire Bus Line
	6600 4150 6600 5200
Wire Bus Line
	6600 850  6600 1400
Wire Bus Line
	8550 850  8550 1550
Wire Bus Line
	8450 3900 8450 5350
Wire Bus Line
	900  3200 900  4150
Wire Bus Line
	4250 2400 4250 4150
Wire Bus Line
	5550 3150 5550 4150
Wire Bus Line
	6600 1700 6600 3900
Wire Bus Line
	2400 1800 2400 4150
Wire Bus Line
	2400 4150 2400 6200
Wire Bus Line
	8450 1600 8450 3900
Text Notes 10050 5700 2    50   ~ 0
Внешнее исполнение
$EndSCHEMATC
